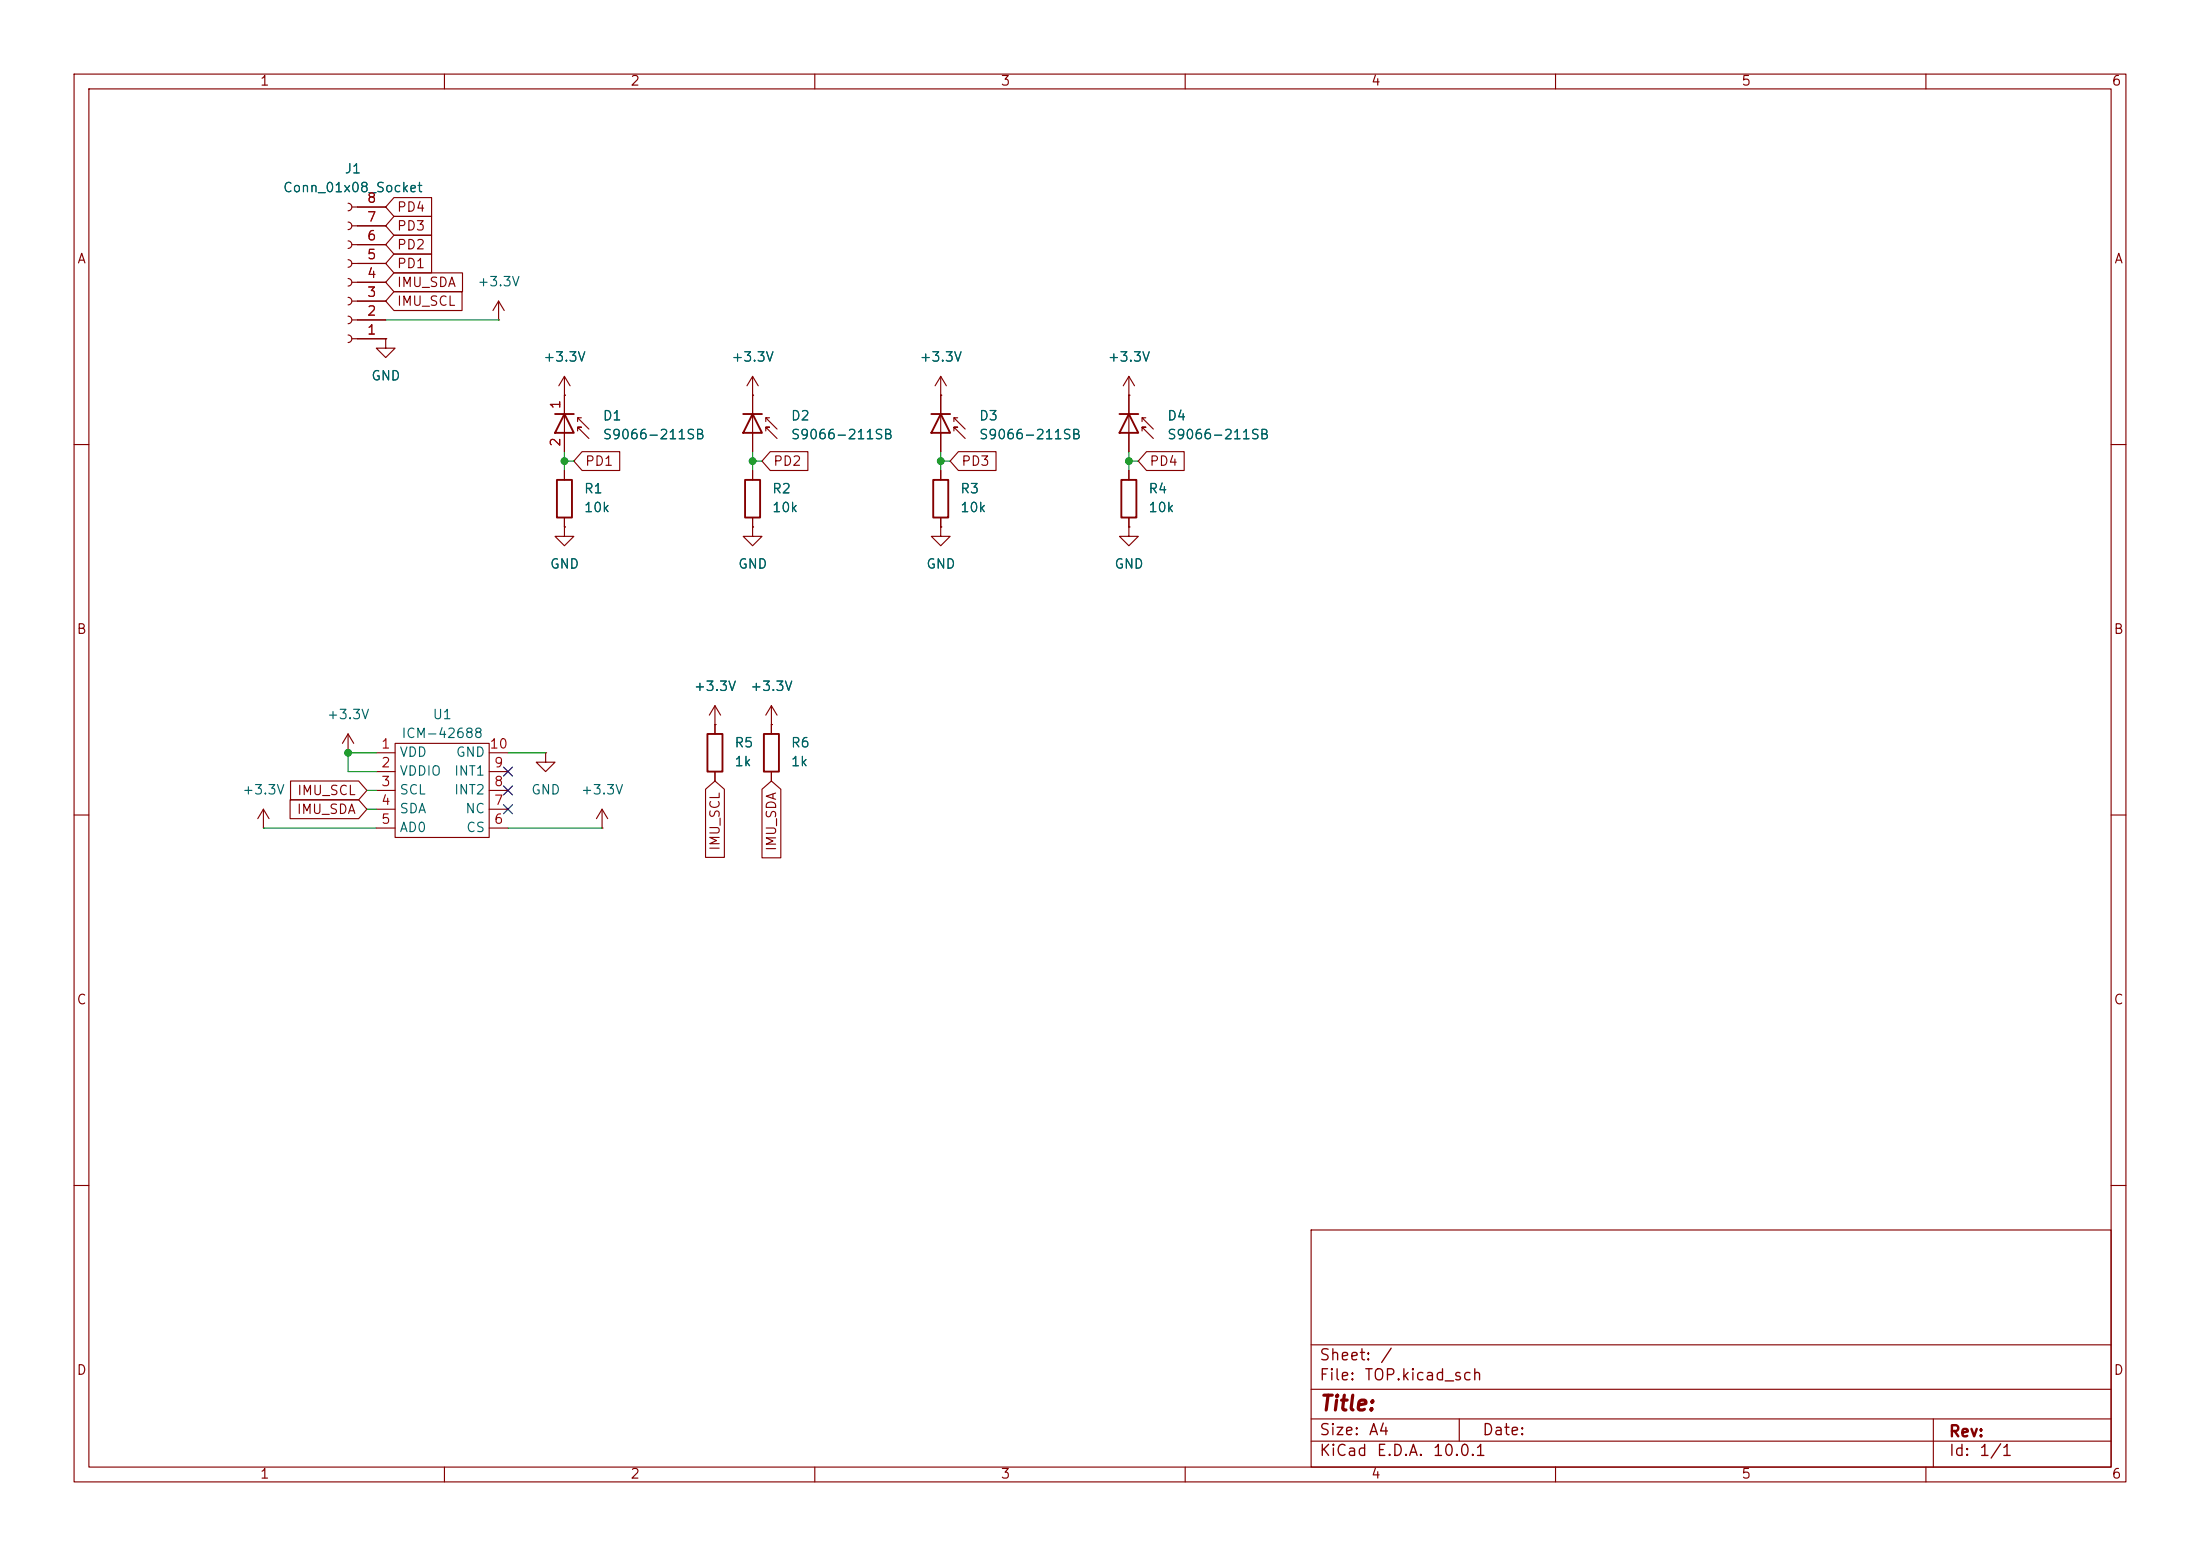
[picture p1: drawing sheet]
<svg xmlns="http://www.w3.org/2000/svg" width="297mm" height="210mm" viewBox="0 0 297 210" stroke-linecap="round" stroke-linejoin="round" font-family="sans-serif">
<g fill="none" stroke="#840000" stroke-width=".15">
<path d="M10 10h277v190h-277zM12 12h273v186h-273zM60 10v2M110 10v2M160 10v2M210 10v2M260 10v2M47 37.6a.51 .51 0 0 1 .5 .5 .51 .51 0 0 1-.5 .5M47 35.1a.51 .51 0 0 1 .5 .5 .51 .51 0 0 1-.5 .5M47 32.5a.51 .51 0 0 1 .5 .5 .51 .51 0 0 1-.5 .5M47 30a.51 .51 0 0 1 .5 .5 .51 .51 0 0 1-.5 .5M47 27.4a.51 .51 0 0 1 .5 .5 .51 .51 0 0 1-.5 .5"/>
<path d="M47.5 38.1h4.6M47.5 35.6h4.6M47.5 33h4.6M47.5 30.5h4.6M47.5 27.9h4.6M53.2 39.4h9.2v2.5h-9.2l-1.1-1.3zM53.2 29.2h5.1v2.6h-5.1l-1.1-1.3zM53.2 36.8h9.2v2.6h-9.2l-1.1-1.3zM53.2 34.3h5.1v2.5h-5.1l-1.1-1.2zM53.2 31.7h5.1v2.6h-5.1l-1.1-1.3zM53.2 26.7h5.1v2.5h-5.1l-1.1-1.3zM47 45.2a.51 .51 0 0 1 .5 .5 .51 .51 0 0 1-.5 .5"/>
<path d="M47 42.7a.51 .51 0 0 1 .5 .5 .51 .51 0 0 1-.5 .5M47 40.1a.51 .51 0 0 1 .5 .5 .51 .51 0 0 1-.5 .5M47.5 45.7h4.6M47.5 43.2h4.6M47.5 40.6h4.6M52.1 45.7v1.3h1.2l-1.2 1.3-1.3-1.3h1.3M52.1 45.7h.1M67.3 43.2h.1M67.3 40.6l-.8 1.3M67.3 40.6l.8 1.3M67.3 40.6v2.6M76.2 53.3h.1"/>
<path d="M76.2 50.8l-.8 1.3M76.2 50.8l.8 1.3M76.2 50.8v10.2M78 58.2v-.5h.5h-.5l1.5 1.5M78 56.4v.5M78.5 56.4h-.5l1.5 1.5M101.6 53.3h.1M101.6 50.8l-.8 1.3M101.6 50.8l.8 1.3M101.6 50.8v10.2M103.4 58.2v-.5h.5h-.5l1.5 1.5M103.4 56.4v.5"/>
<path d="M103.9 56.4h-.5l1.5 1.5M127 53.3h.1M127 50.8v10.2M127 50.8l-.8 1.3M127 50.8l.8 1.3M128.8 58.2v-.5h.5h-.5l1.5 1.5M128.8 56.4v.5M129.3 56.4h-.5l1.5 1.5M152.4 53.3h.1M152.4 50.8l-.8 1.3M152.4 50.8l.8 1.3M152.4 50.8v10.2"/>
<path d="M154.2 58.2v-.5h.5h-.5l1.5 1.5M154.2 56.4v.5M154.7 56.4h-.5l1.5 1.5M10 60h2M76.2 71.1v1.3h1.3l-1.3 1.3-1.3-1.3h1.3M76.2 71.1h.1M76.2 63.5v1.3M76.2 69.9v1.2M78.6 61h5.1v2.5h-5.1l-1.1-1.3zM101.6 71.1v1.3h1.3l-1.3 1.3-1.3-1.3h1.3M101.6 71.1h.1M101.6 63.5v1.3"/>
<path d="M101.6 69.9v1.2M104 61h5.1v2.5h-5.1l-1.1-1.3zM127 71.1v1.3h1.3l-1.3 1.3-1.3-1.3h1.3M127 71.1h.1M127 63.5v1.3M127 69.9v1.2M129.4 61h5.1v2.5h-5.1l-1.1-1.3zM152.4 71.1v1.3h1.3l-1.3 1.3-1.3-1.3h1.3M152.4 71.1h.1M152.4 63.5v1.3M152.4 69.9v1.2M154.8 61h5.1v2.5h-5.1l-1.1-1.3z"/>
<path d="M285 60h2M47 99.1l-.8 1.2M47 99.1l.8 1.2M47 99.1v2.5M96.5 97.8h.1M96.5 95.3l-.7 1.2M96.5 95.3l.8 1.2M96.5 95.3v3.8M104.1 97.8h.1M104.1 95.3l-.7 1.2M104.1 95.3l.8 1.2M104.1 95.3v3.8"/>
<path d="M10 110h2M35.6 111.8h.1M35.6 109.2l-.8 1.3M35.6 109.2l.7 1.3M35.6 109.2v2.6M39.2 107.9h9.2l1.1 1.3-1.1 1.3h-9.2zM39.2 105.4h9.2l1.1 1.3-1.1 1.3h-9.2zM47 101.6h.1M50.8 101.6h2.5M50.8 104.1h2.5M50.8 106.7h2.5M50.8 109.2h2.5"/>
<path d="M50.8 111.8h2.5M53.3 100.3h12.7v12.7h-12.7zM66 101.6h2.6M66 104.1h2.6M66 106.7h2.6M66 109.2h2.6M66 111.8h2.6M73.7 101.6v1.3h1.2l-1.2 1.2-1.3-1.2h1.3M73.7 101.6h.1M81.3 111.8h.1M81.3 109.2l-.8 1.3M81.3 109.2l.7 1.3"/>
<path d="M81.3 109.2v2.6M95.2 106.5l1.3-1.1 1.3 1.1v9.2h-2.6zM96.5 104.1v1.3M102.9 106.5l1.2-1.1 1.3 1.1v9.3h-2.5zM104.1 104.1v1.3M285 110h2M10 160h2M177 166h108v32h-108zM285 160h2M60 198v2M110 198v2M160 198v2"/>
<path d="M177 194.5h108M177 191.5h108M177 187.5h108M177 181.5h108M197 191.5v3M210 198v2M260 198v2M261 191.5v6.5"/>
</g>
<g fill="none" stroke="#840000" stroke-width=".25">
<path d="M74.9 55.9h2.6M76.2 55.9l1.3 2.5h-2.6zM100.3 55.9h2.6M101.6 55.9l1.3 2.5h-2.6zM125.7 55.9h2.6M127 55.9l1.3 2.5h-2.6zM151.1 55.9h2.6M152.4 55.9l1.3 2.5h-2.6zM75.2 64.8h2v5.1h-2zM100.6 64.8h2v5.1h-2zM126 64.8h2v5.1h-2zM151.4 64.8h2v5.1h-2z"/>
<path d="M95.5 99.1h2v5h-2zM103.1 99.1h2.1v5h-2.1z"/>
</g>
<g fill="none" stroke="#009600" stroke-width=".15">
<path d="M52.1 43.2h15.2M76.2 62.2h1.3M76.2 61v2.5M101.6 62.2h1.3M101.6 61v2.5M127 61v2.5M127 62.2h1.3M152.4 62.2h1.3M152.4 61v2.5M35.6 111.8h15.2M49.5 109.2h1.3M49.5 106.7h1.3"/>
<path d="M50.8 101.6h-3.8v2.5h3.8M68.6 101.6h5.1M68.6 111.8h12.7"/>
</g>
<path d="M68 108.6l1.2 1.2M68 103.5l1.2 1.2M68 106.1l1.2 1.2M69.2 108.6l-1.2 1.2M69.2 103.5l-1.2 1.2M69.2 106.1l-1.2 1.2" fill="none" stroke="#000084" stroke-width=".15"/>
<g fill="#009600" stroke="#009600" stroke-width=".14">
<circle cx="101.6" cy="62.2" r=".46"/>
<circle cx="127" cy="62.2" r=".46"/>
<circle cx="152.4" cy="62.2" r=".46"/>
<circle cx="47" cy="101.6" r=".46"/>
<circle cx="76.2" cy="62.2" r=".46"/>
</g>
<text font-size="2" fill="#840000" x="178" y="190.9">Title:</text>
<g font-size="1.5" fill="#840000">
<text x="178" y="184">Sheet:</text>
<text x="186.2" y="184">/</text>
<text x="178" y="186.7">File:</text>
<text x="184.1" y="186.7">TOP.kicad_sch</text>
<text x="178" y="196.9">KiCad</text>
<text x="178" y="194.1">Size:</text>
<text x="184.7" y="194.1">A4</text>
<text x="185.7" y="196.9">E.D.A.</text>
<text x="193.3" y="196.9">10.0.1</text>
<text x="200" y="194.1">Date:</text>
<text x="263" y="194.3">Rev:</text>
<text x="263" y="196.9">Id:</text>
<text x="267.1" y="196.9">1/1</text>
</g>
<g font-size="1.3" fill="#840000">
<text x="35" y="11.9">1</text>
<text x="85" y="11.9">2</text>
<text x="135" y="11.9">3</text>
<text x="185" y="11.9">4</text>
<text x="235" y="11.9">5</text>
<text x="285" y="11.9">6</text>
<text x="53.5" y="28.9">PD4</text>
<text x="10.3" y="35.9">A</text>
<text x="53.5" y="31.4">PD3</text>
<text x="53.5" y="34">PD2</text>
<text x="285.3" y="35.9">A</text>
<text x="53.5" y="41.6">IMU_SCL</text>
<text x="53.5" y="39.1">IMU_SDA</text>
<text x="53.5" y="36.5">PD1</text>
<text x="78.9" y="63.2">PD1</text>
<text x="104.3" y="63.2">PD2</text>
<text x="129.7" y="63.2">PD3</text>
<text x="155.1" y="63.2">PD4</text>
<text x="10.3" y="85.9">B</text>
<text x="285.3" y="85.9">B</text>
<text x="40" y="107.6">IMU_SCL</text>
<text x="40" y="110.2">IMU_SDA</text>
<text x="97.5" y="114.9" transform="rotate(-90 97.5 114.9)">IMU_SCL</text>
<text x="105.1" y="115" transform="rotate(-90 105.1 115)">IMU_SDA</text>
<text x="10.3" y="135.9">C</text>
<text x="285.3" y="135.9">C</text>
<text x="10.3" y="185.9">D</text>
<text x="285.3" y="185.9">D</text>
<text x="35" y="199.9">1</text>
<text x="85" y="199.9">2</text>
<text x="135" y="199.9">3</text>
<text x="185" y="199.9">4</text>
<text x="235" y="199.9">5</text>
<text x="285" y="199.9">6</text>
</g>
<g font-size="1.3" fill="#006464">
<text x="46.4" y="23.7">J1</text>
<text x="38.1" y="26.3">Conn_01x08_Socket</text>
<text x="64.4" y="39">+3.3V</text>
<text x="50" y="51.7">GND</text>
<text x="73.3" y="49.1">+3.3V</text>
<text x="98.7" y="49.1">+3.3V</text>
<text x="124.1" y="49.1">+3.3V</text>
<text x="149.5" y="49.1">+3.3V</text>
<text x="81.3" y="57.1">D1</text>
<text x="81.3" y="59.6">S9066-211SB</text>
<text x="106.7" y="57.1">D2</text>
<text x="106.7" y="59.6">S9066-211SB</text>
<text x="132.1" y="57.1">D3</text>
<text x="132.1" y="59.6">S9066-211SB</text>
<text x="157.5" y="57.1">D4</text>
<text x="157.5" y="59.6">S9066-211SB</text>
<text x="78.7" y="66.9">R1</text>
<text x="78.7" y="69.4">10k</text>
<text x="104.1" y="66.9">R2</text>
<text x="104.1" y="69.4">10k</text>
<text x="129.5" y="66.9">R3</text>
<text x="129.5" y="69.4">10k</text>
<text x="154.9" y="66.9">R4</text>
<text x="154.9" y="69.4">10k</text>
<text x="74.2" y="77.1">GND</text>
<text x="99.6" y="77.1">GND</text>
<text x="125" y="77.1">GND</text>
<text x="150.4" y="77.1">GND</text>
<text x="93.6" y="93.6">+3.3V</text>
<text x="101.2" y="93.6">+3.3V</text>
<text x="44" y="97.4">+3.3V</text>
<text x="54.1" y="99.9">ICM-42688</text>
<text x="58.3" y="97.4">U1</text>
<text x="99.1" y="101.2">R5</text>
<text x="106.7" y="101.2">R6</text>
<text x="32.6" y="107.5">+3.3V</text>
<text x="53.8" y="102.5">VDD</text>
<text x="53.8" y="105">VDDIO</text>
<text x="53.8" y="107.5">SCL</text>
<text x="61.2" y="107.5">INT2</text>
<text x="61.2" y="105">INT1</text>
<text x="61.5" y="102.5">GND</text>
<text x="71.6" y="107.5">GND</text>
<text x="78.3" y="107.5">+3.3V</text>
<text x="99.1" y="103.7">1k</text>
<text x="106.7" y="103.7">1k</text>
<text x="53.8" y="110.1">SDA</text>
<text x="53.8" y="112.6">AD0</text>
<text x="62.7" y="110.1">NC</text>
<text x="62.8" y="112.6">CS</text>
</g>
<g font-size="1.3" fill="#a90000">
<text x="49.5" y="27.7">8</text>
<text x="49.5" y="35.3">5</text>
<text x="49.5" y="32.8">6</text>
<text x="49.5" y="30.2">7</text>
<text x="49.5" y="40.4">3</text>
<text x="49.5" y="37.8">4</text>
<text x="49.5" y="45.5">1</text>
<text x="49.5" y="42.9">2</text>
<text x="75.9" y="55.3" transform="rotate(-90 75.9 55.3)">1</text>
<text x="75.9" y="60.4" transform="rotate(-90 75.9 60.4)">2</text>
<text x="51.4" y="101.3">1</text>
<text x="66" y="101.3">10</text>
<text x="51.4" y="103.9">2</text>
<text x="51.4" y="106.4">3</text>
<text x="66.6" y="106.4">8</text>
<text x="66.6" y="103.9">9</text>
<text x="51.4" y="109">4</text>
<text x="51.4" y="111.5">5</text>
<text x="66.6" y="111.5">6</text>
<text x="66.6" y="109">7</text>
</g>
</svg>
